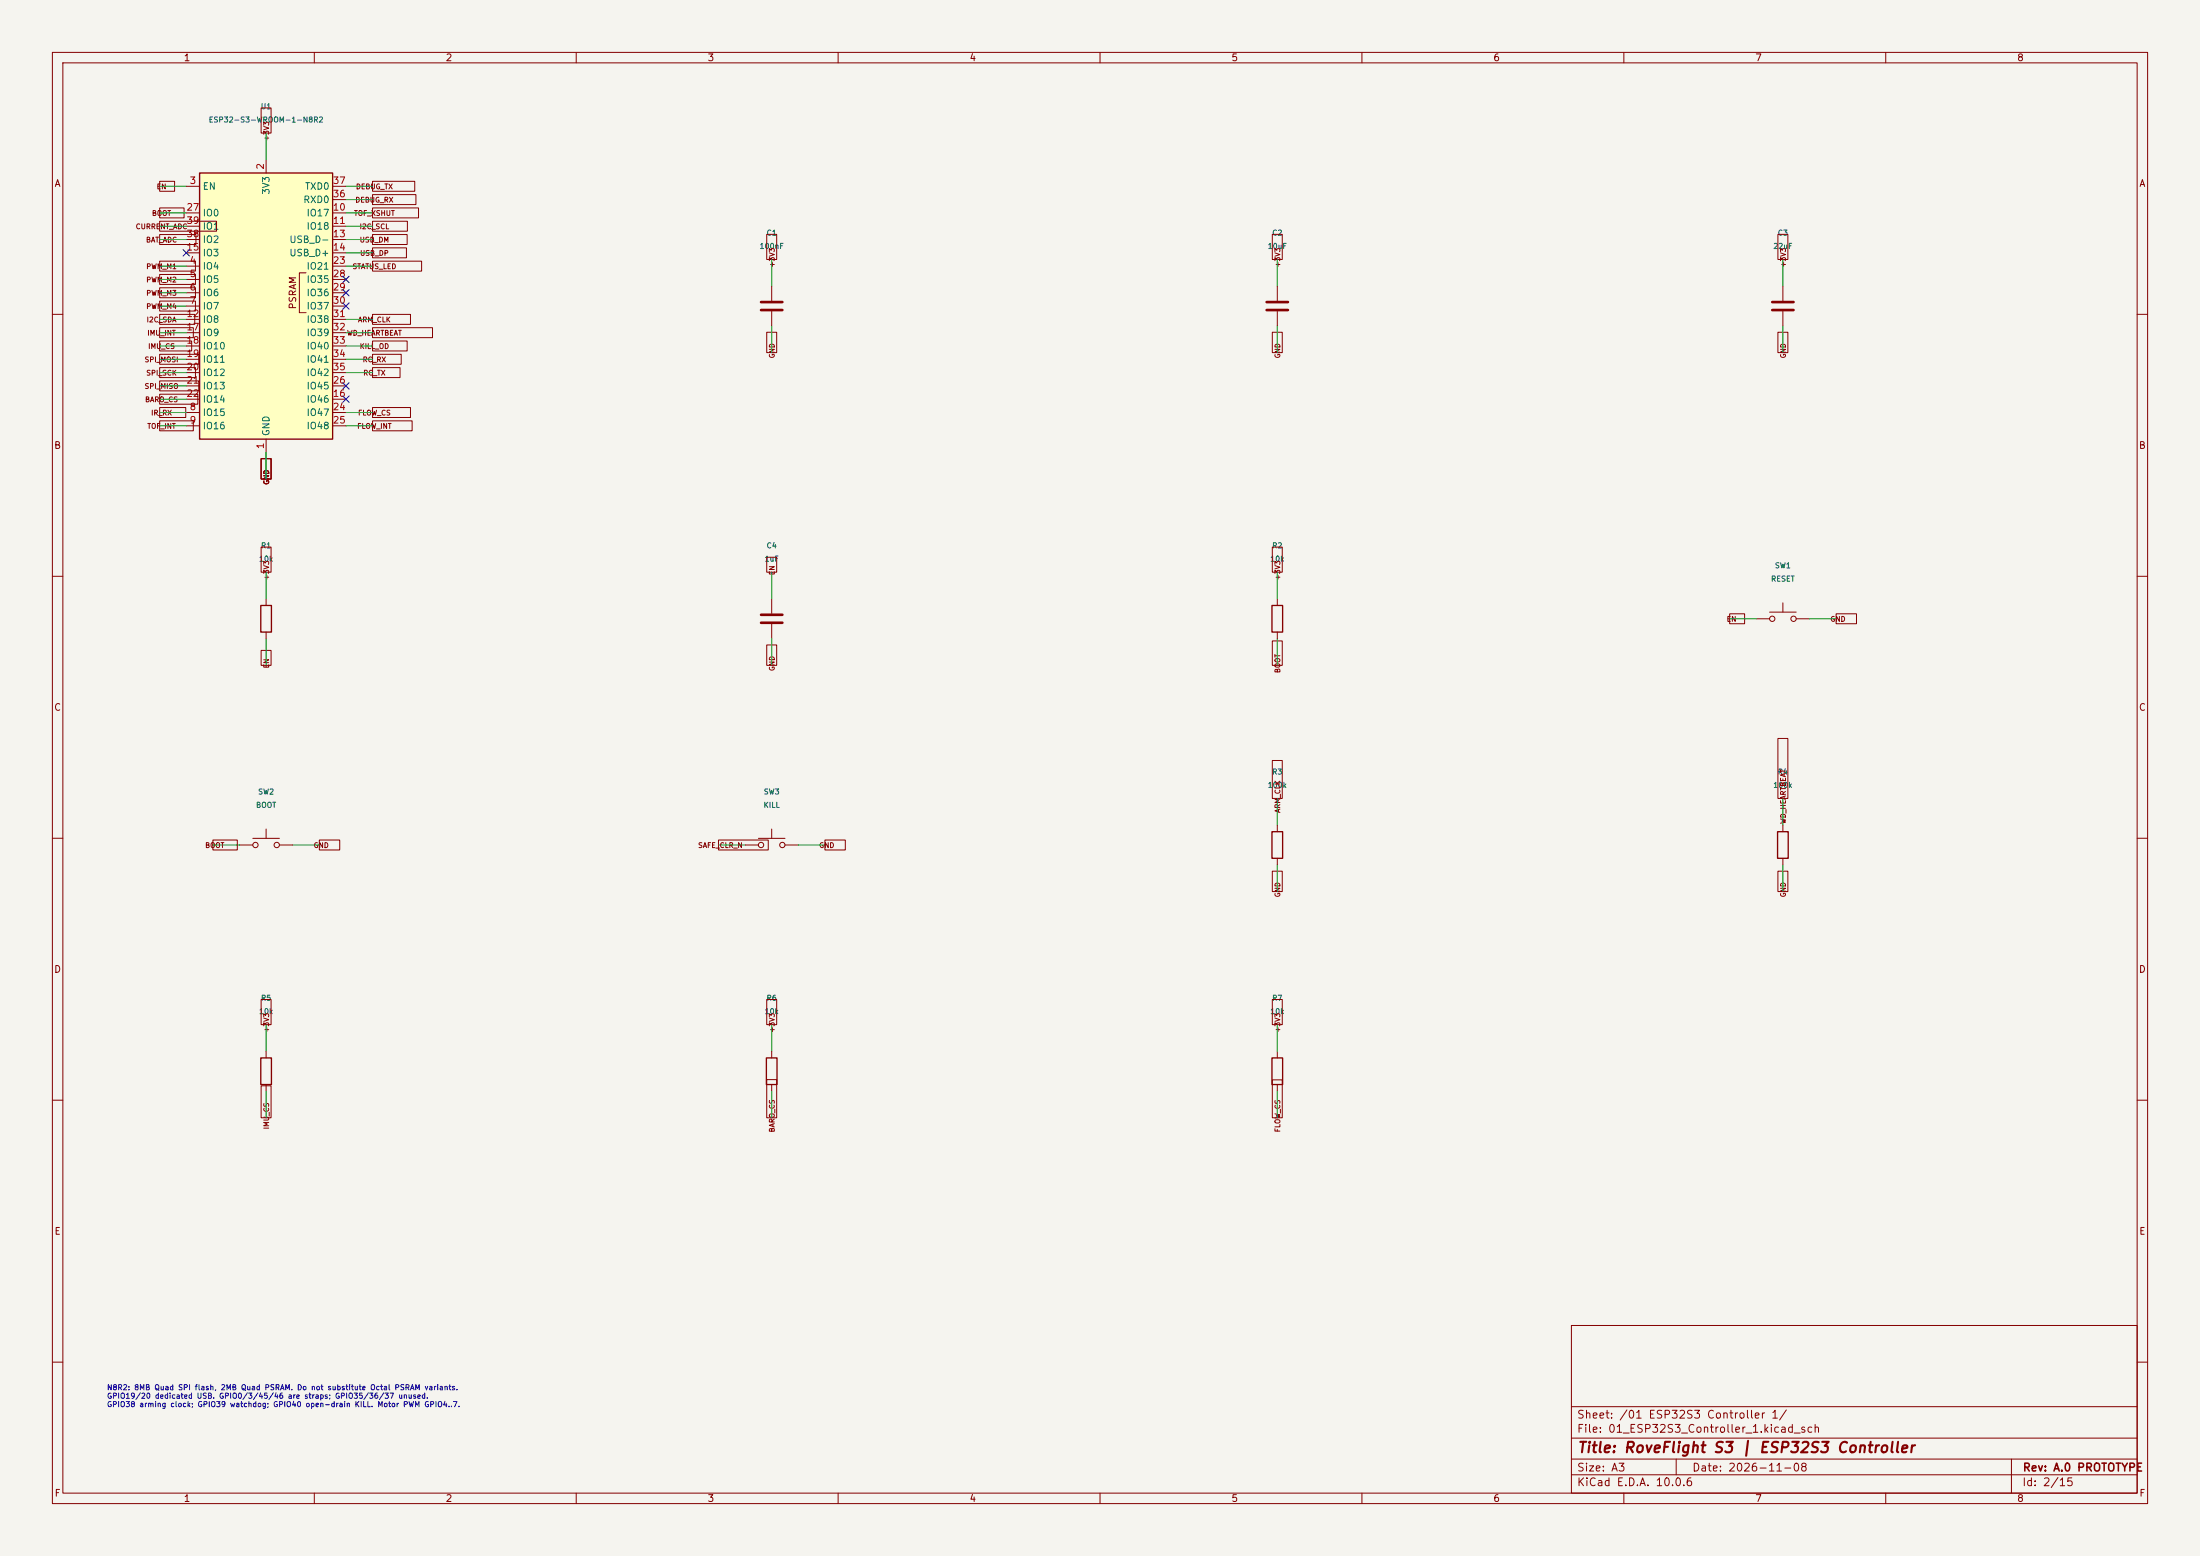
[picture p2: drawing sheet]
(kicad_sch (version 20250114) (generator "eeschema") (paper "A3") (title_block (title "RoveFlight S3 | ESP32S3 Controller") (rev "A.0 PROTOTYPE") (date "2026-11-08")) (lib_symbols (symbol "RF_Module:ESP32-S3-WROOM-1" (exclude_from_sim no) (in_bom yes) (on_board yes) (in_pos_files yes) (duplicate_pin_numbers_are_jumpers no) (property "Reference" "U" (at -12.7 26.67 0) (show_name no) (do_not_autoplace no) (effects (font (size 1.27 1.27)))) (property "Value" "ESP32-S3-WROOM-1" (at 12.7 26.67 0) (show_name no) (do_not_autoplace no) (effects (font (size 1.27 1.27)))) (property "Footprint" "RF_Module:ESP32-S3-WROOM-1" (at 0 2.54 0) (show_name no) (do_not_autoplace no) (hide yes) (effects (font (size 1.27 1.27)))) (property "Datasheet" "https://www.espressif.com/sites/default/files/documentation/esp32-s3-wroom-1_wroom-1u_datasheet_en.pdf" (at 0 0 0) (show_name no) (do_not_autoplace no) (hide yes) (effects (font (size 1.27 1.27)))) (property "Description" "RF Module, ESP32-S3 SoC, Wi-Fi 802.11b/g/n, Bluetooth, BLE, 32-bit, 3.3V, onboard antenna, SMD" (at 0 0 0) (show_name no) (do_not_autoplace no) (hide yes) (effects (font (size 1.27 1.27)))) (property "ki_keywords" "RF Radio BT ESP ESP32-S3 Espressif onboard PCB antenna" (at 0 0 0) (show_name no) (do_not_autoplace no) (hide yes) (effects (font (size 1.27 1.27)))) (property "ki_fp_filters" "ESP32?S3?WROOM?1*" (at 0 0 0) (show_name no) (do_not_autoplace no) (hide yes) (effects (font (size 1.27 1.27)))) (symbol "ESP32-S3-WROOM-1_0_0" (rectangle (start -12.7 25.4) (end 12.7 -25.4) (stroke (width 0.254) (type default)) (fill (type background))) (text "PSRAM" (at 5.08 2.54 900) (effects (font (size 1.27 1.27))))) (symbol "ESP32-S3-WROOM-1_0_1" (polyline (pts (xy 7.62 -1.27) (xy 6.35 -1.27) (xy 6.35 6.35) (xy 7.62 6.35)) (stroke (width 0) (type default)) (fill (type none)))) (symbol "ESP32-S3-WROOM-1_1_1" (pin power_in line (at 0 -27.94 90) (length 2.54) (name "GND" (effects (font (size 1.27 1.27)))) (number "1" (effects (font (size 1.27 1.27))))) (pin power_in line (at 0 27.94 270) (length 2.54) (name "3V3" (effects (font (size 1.27 1.27)))) (number "2" (effects (font (size 1.27 1.27))))) (pin input line (at -15.24 22.86 0) (length 2.54) (name "EN" (effects (font (size 1.27 1.27)))) (number "3" (effects (font (size 1.27 1.27))))) (pin bidirectional line (at -15.24 7.62 0) (length 2.54) (name "IO4" (effects (font (size 1.27 1.27)))) (number "4" (effects (font (size 1.27 1.27))))) (pin bidirectional line (at -15.24 5.08 0) (length 2.54) (name "IO5" (effects (font (size 1.27 1.27)))) (number "5" (effects (font (size 1.27 1.27))))) (pin bidirectional line (at -15.24 2.54 0) (length 2.54) (name "IO6" (effects (font (size 1.27 1.27)))) (number "6" (effects (font (size 1.27 1.27))))) (pin bidirectional line (at -15.24 0 0) (length 2.54) (name "IO7" (effects (font (size 1.27 1.27)))) (number "7" (effects (font (size 1.27 1.27))))) (pin bidirectional line (at -15.24 -20.32 0) (length 2.54) (name "IO15" (effects (font (size 1.27 1.27)))) (number "8" (effects (font (size 1.27 1.27))))) (pin bidirectional line (at -15.24 -22.86 0) (length 2.54) (name "IO16" (effects (font (size 1.27 1.27)))) (number "9" (effects (font (size 1.27 1.27))))) (pin bidirectional line (at 15.24 17.78 180) (length 2.54) (name "IO17" (effects (font (size 1.27 1.27)))) (number "10" (effects (font (size 1.27 1.27))))) (pin bidirectional line (at 15.24 15.24 180) (length 2.54) (name "IO18" (effects (font (size 1.27 1.27)))) (number "11" (effects (font (size 1.27 1.27))))) (pin bidirectional line (at -15.24 -2.54 0) (length 2.54) (name "IO8" (effects (font (size 1.27 1.27)))) (number "12" (effects (font (size 1.27 1.27))))) (pin bidirectional line (at 15.24 12.7 180) (length 2.54) (name "USB_D-" (effects (font (size 1.27 1.27)))) (number "13" (effects (font (size 1.27 1.27)))) (alternate "IO19" bidirectional line)) (pin bidirectional line (at 15.24 10.16 180) (length 2.54) (name "USB_D+" (effects (font (size 1.27 1.27)))) (number "14" (effects (font (size 1.27 1.27)))) (alternate "IO20" bidirectional line)) (pin bidirectional line (at -15.24 10.16 0) (length 2.54) (name "IO3" (effects (font (size 1.27 1.27)))) (number "15" (effects (font (size 1.27 1.27))))) (pin bidirectional line (at 15.24 -17.78 180) (length 2.54) (name "IO46" (effects (font (size 1.27 1.27)))) (number "16" (effects (font (size 1.27 1.27))))) (pin bidirectional line (at -15.24 -5.08 0) (length 2.54) (name "IO9" (effects (font (size 1.27 1.27)))) (number "17" (effects (font (size 1.27 1.27))))) (pin bidirectional line (at -15.24 -7.62 0) (length 2.54) (name "IO10" (effects (font (size 1.27 1.27)))) (number "18" (effects (font (size 1.27 1.27))))) (pin bidirectional line (at -15.24 -10.16 0) (length 2.54) (name "IO11" (effects (font (size 1.27 1.27)))) (number "19" (effects (font (size 1.27 1.27))))) (pin bidirectional line (at -15.24 -12.7 0) (length 2.54) (name "IO12" (effects (font (size 1.27 1.27)))) (number "20" (effects (font (size 1.27 1.27))))) (pin bidirectional line (at -15.24 -15.24 0) (length 2.54) (name "IO13" (effects (font (size 1.27 1.27)))) (number "21" (effects (font (size 1.27 1.27))))) (pin bidirectional line (at -15.24 -17.78 0) (length 2.54) (name "IO14" (effects (font (size 1.27 1.27)))) (number "22" (effects (font (size 1.27 1.27))))) (pin bidirectional line (at 15.24 7.62 180) (length 2.54) (name "IO21" (effects (font (size 1.27 1.27)))) (number "23" (effects (font (size 1.27 1.27))))) (pin bidirectional line (at 15.24 -20.32 180) (length 2.54) (name "IO47" (effects (font (size 1.27 1.27)))) (number "24" (effects (font (size 1.27 1.27))))) (pin bidirectional line (at 15.24 -22.86 180) (length 2.54) (name "IO48" (effects (font (size 1.27 1.27)))) (number "25" (effects (font (size 1.27 1.27))))) (pin bidirectional line (at 15.24 -15.24 180) (length 2.54) (name "IO45" (effects (font (size 1.27 1.27)))) (number "26" (effects (font (size 1.27 1.27))))) (pin bidirectional line (at -15.24 17.78 0) (length 2.54) (name "IO0" (effects (font (size 1.27 1.27)))) (number "27" (effects (font (size 1.27 1.27))))) (pin bidirectional line (at 15.24 5.08 180) (length 2.54) (name "IO35" (effects (font (size 1.27 1.27)))) (number "28" (effects (font (size 1.27 1.27))))) (pin bidirectional line (at 15.24 2.54 180) (length 2.54) (name "IO36" (effects (font (size 1.27 1.27)))) (number "29" (effects (font (size 1.27 1.27))))) (pin bidirectional line (at 15.24 0 180) (length 2.54) (name "IO37" (effects (font (size 1.27 1.27)))) (number "30" (effects (font (size 1.27 1.27))))) (pin bidirectional line (at 15.24 -2.54 180) (length 2.54) (name "IO38" (effects (font (size 1.27 1.27)))) (number "31" (effects (font (size 1.27 1.27))))) (pin bidirectional line (at 15.24 -5.08 180) (length 2.54) (name "IO39" (effects (font (size 1.27 1.27)))) (number "32" (effects (font (size 1.27 1.27))))) (pin bidirectional line (at 15.24 -7.62 180) (length 2.54) (name "IO40" (effects (font (size 1.27 1.27)))) (number "33" (effects (font (size 1.27 1.27))))) (pin bidirectional line (at 15.24 -10.16 180) (length 2.54) (name "IO41" (effects (font (size 1.27 1.27)))) (number "34" (effects (font (size 1.27 1.27))))) (pin bidirectional line (at 15.24 -12.7 180) (length 2.54) (name "IO42" (effects (font (size 1.27 1.27)))) (number "35" (effects (font (size 1.27 1.27))))) (pin bidirectional line (at 15.24 20.32 180) (length 2.54) (name "RXD0" (effects (font (size 1.27 1.27)))) (number "36" (effects (font (size 1.27 1.27))))) (pin bidirectional line (at 15.24 22.86 180) (length 2.54) (name "TXD0" (effects (font (size 1.27 1.27)))) (number "37" (effects (font (size 1.27 1.27))))) (pin bidirectional line (at -15.24 12.7 0) (length 2.54) (name "IO2" (effects (font (size 1.27 1.27)))) (number "38" (effects (font (size 1.27 1.27))))) (pin bidirectional line (at -15.24 15.24 0) (length 2.54) (name "IO1" (effects (font (size 1.27 1.27)))) (number "39" (effects (font (size 1.27 1.27))))) (pin passive line (at 0 -27.94 90) (length 2.54) (hide yes) (name "GND" (effects (font (size 1.27 1.27)))) (number "40" (effects (font (size 1.27 1.27))))) (pin passive line (at 0 -27.94 90) (length 2.54) (hide yes) (name "GND" (effects (font (size 1.27 1.27)))) (number "41" (effects (font (size 1.27 1.27)))))) (embedded_fonts no)) (symbol "Device:C" (pin_numbers (hide yes)) (pin_names (offset 0.254)) (exclude_from_sim no) (in_bom yes) (on_board yes) (in_pos_files yes) (duplicate_pin_numbers_are_jumpers no) (property "Reference" "C" (at 0.635 2.54 0) (show_name no) (do_not_autoplace no) (effects (font (size 1.27 1.27)) (justify left))) (property "Value" "C" (at 0.635 -2.54 0) (show_name no) (do_not_autoplace no) (effects (font (size 1.27 1.27)) (justify left))) (property "Footprint" "" (at 0.9652 -3.81 0) (show_name no) (do_not_autoplace no) (hide yes) (effects (font (size 1.27 1.27)))) (property "Datasheet" "" (at 0 0 0) (show_name no) (do_not_autoplace no) (hide yes) (effects (font (size 1.27 1.27)))) (property "Description" "Unpolarized capacitor" (at 0 0 0) (show_name no) (do_not_autoplace no) (hide yes) (effects (font (size 1.27 1.27)))) (property "ki_keywords" "cap capacitor" (at 0 0 0) (show_name no) (do_not_autoplace no) (hide yes) (effects (font (size 1.27 1.27)))) (property "ki_fp_filters" "C_*" (at 0 0 0) (show_name no) (do_not_autoplace no) (hide yes) (effects (font (size 1.27 1.27)))) (symbol "C_0_1" (polyline (pts (xy -2.032 0.762) (xy 2.032 0.762)) (stroke (width 0.508) (type default)) (fill (type none))) (polyline (pts (xy -2.032 -0.762) (xy 2.032 -0.762)) (stroke (width 0.508) (type default)) (fill (type none)))) (symbol "C_1_1" (pin passive line (at 0 3.81 270) (length 2.794) (name "" (effects (font (size 1.27 1.27)))) (number "1" (effects (font (size 1.27 1.27))))) (pin passive line (at 0 -3.81 90) (length 2.794) (name "" (effects (font (size 1.27 1.27)))) (number "2" (effects (font (size 1.27 1.27)))))) (embedded_fonts no)) (symbol "Device:R" (pin_numbers (hide yes)) (pin_names (offset 0)) (exclude_from_sim no) (in_bom yes) (on_board yes) (in_pos_files yes) (duplicate_pin_numbers_are_jumpers no) (property "Reference" "R" (at 2.032 0 90) (show_name no) (do_not_autoplace no) (effects (font (size 1.27 1.27)))) (property "Value" "R" (at 0 0 90) (show_name no) (do_not_autoplace no) (effects (font (size 1.27 1.27)))) (property "Footprint" "" (at -1.778 0 90) (show_name no) (do_not_autoplace no) (hide yes) (effects (font (size 1.27 1.27)))) (property "Datasheet" "" (at 0 0 0) (show_name no) (do_not_autoplace no) (hide yes) (effects (font (size 1.27 1.27)))) (property "Description" "Resistor" (at 0 0 0) (show_name no) (do_not_autoplace no) (hide yes) (effects (font (size 1.27 1.27)))) (property "ki_keywords" "R res resistor" (at 0 0 0) (show_name no) (do_not_autoplace no) (hide yes) (effects (font (size 1.27 1.27)))) (property "ki_fp_filters" "R_*" (at 0 0 0) (show_name no) (do_not_autoplace no) (hide yes) (effects (font (size 1.27 1.27)))) (symbol "R_0_1" (rectangle (start -1.016 -2.54) (end 1.016 2.54) (stroke (width 0.254) (type default)) (fill (type none)))) (symbol "R_1_1" (pin passive line (at 0 3.81 270) (length 1.27) (name "" (effects (font (size 1.27 1.27)))) (number "1" (effects (font (size 1.27 1.27))))) (pin passive line (at 0 -3.81 90) (length 1.27) (name "" (effects (font (size 1.27 1.27)))) (number "2" (effects (font (size 1.27 1.27)))))) (embedded_fonts no)) (symbol "Switch:SW_Push" (pin_numbers (hide yes)) (pin_names (offset 1.016) (hide yes)) (exclude_from_sim no) (in_bom yes) (on_board yes) (in_pos_files yes) (duplicate_pin_numbers_are_jumpers no) (property "Reference" "SW" (at 1.27 2.54 0) (show_name no) (do_not_autoplace no) (effects (font (size 1.27 1.27)) (justify left))) (property "Value" "SW_Push" (at 0 -1.524 0) (show_name no) (do_not_autoplace no) (effects (font (size 1.27 1.27)))) (property "Footprint" "" (at 0 5.08 0) (show_name no) (do_not_autoplace no) (hide yes) (effects (font (size 1.27 1.27)))) (property "Datasheet" "" (at 0 5.08 0) (show_name no) (do_not_autoplace no) (hide yes) (effects (font (size 1.27 1.27)))) (property "Description" "Push button switch, generic, two pins" (at 0 0 0) (show_name no) (do_not_autoplace no) (hide yes) (effects (font (size 1.27 1.27)))) (property "ki_keywords" "switch normally-open pushbutton push-button" (at 0 0 0) (show_name no) (do_not_autoplace no) (hide yes) (effects (font (size 1.27 1.27)))) (symbol "SW_Push_0_1" (circle (center -2.032 0) (radius 0.508) (stroke (width 0) (type default)) (fill (type none))) (polyline (pts (xy 0 1.27) (xy 0 3.048)) (stroke (width 0) (type default)) (fill (type none))) (circle (center 2.032 0) (radius 0.508) (stroke (width 0) (type default)) (fill (type none))) (polyline (pts (xy 2.54 1.27) (xy -2.54 1.27)) (stroke (width 0) (type default)) (fill (type none))) (pin passive line (at -5.08 0 0) (length 2.54) (name "1" (effects (font (size 1.27 1.27)))) (number "1" (effects (font (size 1.27 1.27))))) (pin passive line (at 5.08 0 180) (length 2.54) (name "2" (effects (font (size 1.27 1.27)))) (number "2" (effects (font (size 1.27 1.27)))))) (embedded_fonts no))) (wire (pts (xy 50.8 86.36) (xy 50.8 91.44)) (stroke (width 0) (type default))) (global_label "GND" (shape passive) (at 50.8 91.44 90.0) (fields_autoplaced yes) (effects (font (size 0.95 0.95)))) (wire (pts (xy 50.8 30.48) (xy 50.8 25.4)) (stroke (width 0) (type default))) (global_label "+3V3" (shape passive) (at 50.8 25.4 270.0) (fields_autoplaced yes) (effects (font (size 0.95 0.95)))) (wire (pts (xy 35.56 35.56) (xy 30.48 35.56)) (stroke (width 0) (type default))) (global_label "EN" (shape passive) (at 30.48 35.56 0.0) (fields_autoplaced yes) (effects (font (size 0.95 0.95)))) (wire (pts (xy 35.56 50.8) (xy 30.48 50.8)) (stroke (width 0) (type default))) (global_label "PWM_M1" (shape passive) (at 30.48 50.8 0.0) (fields_autoplaced yes) (effects (font (size 0.95 0.95)))) (wire (pts (xy 35.56 53.34) (xy 30.48 53.34)) (stroke (width 0) (type default))) (global_label "PWM_M2" (shape passive) (at 30.48 53.34 0.0) (fields_autoplaced yes) (effects (font (size 0.95 0.95)))) (wire (pts (xy 35.56 55.88) (xy 30.48 55.88)) (stroke (width 0) (type default))) (global_label "PWM_M3" (shape passive) (at 30.48 55.88 0.0) (fields_autoplaced yes) (effects (font (size 0.95 0.95)))) (wire (pts (xy 35.56 58.42) (xy 30.48 58.42)) (stroke (width 0) (type default))) (global_label "PWM_M4" (shape passive) (at 30.48 58.42 0.0) (fields_autoplaced yes) (effects (font (size 0.95 0.95)))) (wire (pts (xy 35.56 78.74) (xy 30.48 78.74)) (stroke (width 0) (type default))) (global_label "IR_RX" (shape passive) (at 30.48 78.74 0.0) (fields_autoplaced yes) (effects (font (size 0.95 0.95)))) (wire (pts (xy 35.56 81.28) (xy 30.48 81.28)) (stroke (width 0) (type default))) (global_label "TOF_INT" (shape passive) (at 30.48 81.28 0.0) (fields_autoplaced yes) (effects (font (size 0.95 0.95)))) (wire (pts (xy 66.04 40.64) (xy 71.12 40.64)) (stroke (width 0) (type default))) (global_label "TOF_XSHUT" (shape passive) (at 71.12 40.64 180.0) (fields_autoplaced yes) (effects (font (size 0.95 0.95)))) (wire (pts (xy 66.04 43.18) (xy 71.12 43.18)) (stroke (width 0) (type default))) (global_label "I2C_SCL" (shape passive) (at 71.12 43.18 180.0) (fields_autoplaced yes) (effects (font (size 0.95 0.95)))) (wire (pts (xy 35.56 60.96) (xy 30.48 60.96)) (stroke (width 0) (type default))) (global_label "I2C_SDA" (shape passive) (at 30.48 60.96 0.0) (fields_autoplaced yes) (effects (font (size 0.95 0.95)))) (wire (pts (xy 66.04 45.72) (xy 71.12 45.72)) (stroke (width 0) (type default))) (global_label "USB_DM" (shape passive) (at 71.12 45.72 180.0) (fields_autoplaced yes) (effects (font (size 0.95 0.95)))) (wire (pts (xy 66.04 48.26) (xy 71.12 48.26)) (stroke (width 0) (type default))) (global_label "USB_DP" (shape passive) (at 71.12 48.26 180.0) (fields_autoplaced yes) (effects (font (size 0.95 0.95)))) (no_connect (at 35.56 48.26)) (no_connect (at 66.04 76.2)) (wire (pts (xy 35.56 63.5) (xy 30.48 63.5)) (stroke (width 0) (type default))) (global_label "IMU_INT" (shape passive) (at 30.48 63.5 0.0) (fields_autoplaced yes) (effects (font (size 0.95 0.95)))) (wire (pts (xy 35.56 66.04) (xy 30.48 66.04)) (stroke (width 0) (type default))) (global_label "IMU_CS" (shape passive) (at 30.48 66.04 0.0) (fields_autoplaced yes) (effects (font (size 0.95 0.95)))) (wire (pts (xy 35.56 68.58) (xy 30.48 68.58)) (stroke (width 0) (type default))) (global_label "SPI_MOSI" (shape passive) (at 30.48 68.58 0.0) (fields_autoplaced yes) (effects (font (size 0.95 0.95)))) (wire (pts (xy 35.56 71.12) (xy 30.48 71.12)) (stroke (width 0) (type default))) (global_label "SPI_SCK" (shape passive) (at 30.48 71.12 0.0) (fields_autoplaced yes) (effects (font (size 0.95 0.95)))) (wire (pts (xy 35.56 73.66) (xy 30.48 73.66)) (stroke (width 0) (type default))) (global_label "SPI_MISO" (shape passive) (at 30.48 73.66 0.0) (fields_autoplaced yes) (effects (font (size 0.95 0.95)))) (wire (pts (xy 35.56 76.2) (xy 30.48 76.2)) (stroke (width 0) (type default))) (global_label "BARO_CS" (shape passive) (at 30.48 76.2 0.0) (fields_autoplaced yes) (effects (font (size 0.95 0.95)))) (wire (pts (xy 66.04 50.8) (xy 71.12 50.8)) (stroke (width 0) (type default))) (global_label "STATUS_LED" (shape passive) (at 71.12 50.8 180.0) (fields_autoplaced yes) (effects (font (size 0.95 0.95)))) (wire (pts (xy 66.04 78.74) (xy 71.12 78.74)) (stroke (width 0) (type default))) (global_label "FLOW_CS" (shape passive) (at 71.12 78.74 180.0) (fields_autoplaced yes) (effects (font (size 0.95 0.95)))) (wire (pts (xy 66.04 81.28) (xy 71.12 81.28)) (stroke (width 0) (type default))) (global_label "FLOW_INT" (shape passive) (at 71.12 81.28 180.0) (fields_autoplaced yes) (effects (font (size 0.95 0.95)))) (no_connect (at 66.04 73.66)) (wire (pts (xy 35.56 40.64) (xy 30.48 40.64)) (stroke (width 0) (type default))) (global_label "BOOT" (shape passive) (at 30.48 40.64 0.0) (fields_autoplaced yes) (effects (font (size 0.95 0.95)))) (no_connect (at 66.04 53.34)) (no_connect (at 66.04 55.88)) (no_connect (at 66.04 58.42)) (wire (pts (xy 66.04 60.96) (xy 71.12 60.96)) (stroke (width 0) (type default))) (global_label "ARM_CLK" (shape passive) (at 71.12 60.96 180.0) (fields_autoplaced yes) (effects (font (size 0.95 0.95)))) (wire (pts (xy 66.04 63.5) (xy 71.12 63.5)) (stroke (width 0) (type default))) (global_label "WD_HEARTBEAT" (shape passive) (at 71.12 63.5 180.0) (fields_autoplaced yes) (effects (font (size 0.95 0.95)))) (wire (pts (xy 66.04 66.04) (xy 71.12 66.04)) (stroke (width 0) (type default))) (global_label "KILL_OD" (shape passive) (at 71.12 66.04 180.0) (fields_autoplaced yes) (effects (font (size 0.95 0.95)))) (wire (pts (xy 66.04 68.58) (xy 71.12 68.58)) (stroke (width 0) (type default))) (global_label "RC_RX" (shape passive) (at 71.12 68.58 180.0) (fields_autoplaced yes) (effects (font (size 0.95 0.95)))) (wire (pts (xy 66.04 71.12) (xy 71.12 71.12)) (stroke (width 0) (type default))) (global_label "RC_TX" (shape passive) (at 71.12 71.12 180.0) (fields_autoplaced yes) (effects (font (size 0.95 0.95)))) (wire (pts (xy 66.04 38.1) (xy 71.12 38.1)) (stroke (width 0) (type default))) (global_label "DEBUG_RX" (shape passive) (at 71.12 38.1 180.0) (fields_autoplaced yes) (effects (font (size 0.95 0.95)))) (wire (pts (xy 66.04 35.56) (xy 71.12 35.56)) (stroke (width 0) (type default))) (global_label "DEBUG_TX" (shape passive) (at 71.12 35.56 180.0) (fields_autoplaced yes) (effects (font (size 0.95 0.95)))) (wire (pts (xy 35.56 45.72) (xy 30.48 45.72)) (stroke (width 0) (type default))) (global_label "BAT_ADC" (shape passive) (at 30.48 45.72 0.0) (fields_autoplaced yes) (effects (font (size 0.95 0.95)))) (wire (pts (xy 35.56 43.18) (xy 30.48 43.18)) (stroke (width 0) (type default))) (global_label "CURRENT_ADC" (shape passive) (at 30.48 43.18 0.0) (fields_autoplaced yes) (effects (font (size 0.95 0.95)))) (wire (pts (xy 50.8 86.36) (xy 50.8 91.44)) (stroke (width 0) (type default))) (global_label "GND" (shape passive) (at 50.8 91.44 90.0) (fields_autoplaced yes) (effects (font (size 0.95 0.95)))) (wire (pts (xy 50.8 86.36) (xy 50.8 91.44)) (stroke (width 0) (type default))) (global_label "GND" (shape passive) (at 50.8 91.44 90.0) (fields_autoplaced yes) (effects (font (size 0.95 0.95)))) (symbol (lib_id "RF_Module:ESP32-S3-WROOM-1") (at 50.8 58.42 0) (unit 1) (in_bom yes) (on_board yes) (dnp no) (property "Reference" "U1" (at 50.8 20.32 0) (effects (font (size 1 1)))) (property "Value" "ESP32-S3-WROOM-1-N8R2" (at 50.8 22.86 0) (effects (font (size 1 1)))) (property "Footprint" "RoveFlight:ESP32-S3-WROOM-1_Overhang" (at 50.8 58.42 0) (effects (font (size 1 1))) (hide yes)) (property "MPN" "ESP32-S3-WROOM-1-N8R2" (at 50.8 58.42 0) (effects (font (size 1 1))) (hide yes)) (property "Manufacturer" "Espressif" (at 50.8 58.42 0) (effects (font (size 1 1))) (hide yes)) (property "Datasheet" "https://www.espressif.com/sites/default/files/documentation/esp32-s3-wroom-1_wroom-1u_datasheet_en.pdf" (at 50.8 58.42 0) (effects (font (size 1 1))) (hide yes)) (pin "1") (pin "2") (pin "3") (pin "4") (pin "5") (pin "6") (pin "7") (pin "8") (pin "9") (pin "10") (pin "11") (pin "12") (pin "13") (pin "14") (pin "15") (pin "16") (pin "17") (pin "18") (pin "19") (pin "20") (pin "21") (pin "22") (pin "23") (pin "24") (pin "25") (pin "26") (pin "27") (pin "28") (pin "29") (pin "30") (pin "31") (pin "32") (pin "33") (pin "34") (pin "35") (pin "36") (pin "37") (pin "38") (pin "39") (pin "40") (pin "41")) (wire (pts (xy 147.32 54.61) (xy 147.32 49.53)) (stroke (width 0) (type default))) (global_label "+3V3" (shape passive) (at 147.32 49.53 270.0) (fields_autoplaced yes) (effects (font (size 0.95 0.95)))) (wire (pts (xy 147.32 62.23) (xy 147.32 67.31)) (stroke (width 0) (type default))) (global_label "GND" (shape passive) (at 147.32 67.31 90.0) (fields_autoplaced yes) (effects (font (size 0.95 0.95)))) (symbol (lib_id "Device:C") (at 147.32 58.42 0) (unit 1) (in_bom yes) (on_board yes) (dnp no) (property "Reference" "C1" (at 147.32 44.45 0) (effects (font (size 1 1)))) (property "Value" "100nF" (at 147.32 46.99 0) (effects (font (size 1 1)))) (property "Footprint" "RoveFlight:C_0402_1005Metric_RF_C1" (at 147.32 58.42 0) (effects (font (size 1 1))) (hide yes)) (property "MPN" "GRM155R71C104KA88D" (at 147.32 58.42 0) (effects (font (size 1 1))) (hide yes)) (property "Manufacturer" "Murata" (at 147.32 58.42 0) (effects (font (size 1 1))) (hide yes)) (property "Datasheet" "" (at 147.32 58.42 0) (effects (font (size 1 1))) (hide yes)) (pin "1") (pin "2")) (wire (pts (xy 243.84 54.61) (xy 243.84 49.53)) (stroke (width 0) (type default))) (global_label "+3V3" (shape passive) (at 243.84 49.53 270.0) (fields_autoplaced yes) (effects (font (size 0.95 0.95)))) (wire (pts (xy 243.84 62.23) (xy 243.84 67.31)) (stroke (width 0) (type default))) (global_label "GND" (shape passive) (at 243.84 67.31 90.0) (fields_autoplaced yes) (effects (font (size 0.95 0.95)))) (symbol (lib_id "Device:C") (at 243.83999999999997 58.42 0) (unit 1) (in_bom yes) (on_board yes) (dnp no) (property "Reference" "C2" (at 243.83999999999997 44.45 0) (effects (font (size 1 1)))) (property "Value" "10uF" (at 243.83999999999997 46.99 0) (effects (font (size 1 1)))) (property "Footprint" "Capacitor_SMD:C_0603_1608Metric" (at 243.83999999999997 58.42 0) (effects (font (size 1 1))) (hide yes)) (property "MPN" "GRM188R60J106ME47D" (at 243.83999999999997 58.42 0) (effects (font (size 1 1))) (hide yes)) (property "Manufacturer" "Murata" (at 243.83999999999997 58.42 0) (effects (font (size 1 1))) (hide yes)) (property "Datasheet" "" (at 243.83999999999997 58.42 0) (effects (font (size 1 1))) (hide yes)) (pin "1") (pin "2")) (wire (pts (xy 340.36 54.61) (xy 340.36 49.53)) (stroke (width 0) (type default))) (global_label "+3V3" (shape passive) (at 340.36 49.53 270.0) (fields_autoplaced yes) (effects (font (size 0.95 0.95)))) (wire (pts (xy 340.36 62.23) (xy 340.36 67.31)) (stroke (width 0) (type default))) (global_label "GND" (shape passive) (at 340.36 67.31 90.0) (fields_autoplaced yes) (effects (font (size 0.95 0.95)))) (symbol (lib_id "Device:C") (at 340.36 58.42 0) (unit 1) (in_bom yes) (on_board yes) (dnp no) (property "Reference" "C3" (at 340.36 44.45 0) (effects (font (size 1 1)))) (property "Value" "22uF" (at 340.36 46.99 0) (effects (font (size 1 1)))) (property "Footprint" "Capacitor_SMD:C_0805_2012Metric" (at 340.36 58.42 0) (effects (font (size 1 1))) (hide yes)) (property "MPN" "GRM21BR60J226ME39L" (at 340.36 58.42 0) (effects (font (size 1 1))) (hide yes)) (property "Manufacturer" "Murata" (at 340.36 58.42 0) (effects (font (size 1 1))) (hide yes)) (property "Datasheet" "" (at 340.36 58.42 0) (effects (font (size 1 1))) (hide yes)) (pin "1") (pin "2")) (wire (pts (xy 50.8 114.3) (xy 50.8 109.22)) (stroke (width 0) (type default))) (global_label "+3V3" (shape passive) (at 50.8 109.22 270.0) (fields_autoplaced yes) (effects (font (size 0.95 0.95)))) (wire (pts (xy 50.8 121.92) (xy 50.8 127.0)) (stroke (width 0) (type default))) (global_label "EN" (shape passive) (at 50.8 127.0 90.0) (fields_autoplaced yes) (effects (font (size 0.95 0.95)))) (symbol (lib_id "Device:R") (at 50.8 118.11000000000001 0) (unit 1) (in_bom yes) (on_board yes) (dnp no) (property "Reference" "R1" (at 50.8 104.14000000000001 0) (effects (font (size 1 1)))) (property "Value" "10k" (at 50.8 106.68000000000002 0) (effects (font (size 1 1)))) (property "Footprint" "RoveFlight:R_0402_1005Metric_RF_R1" (at 50.8 118.11000000000001 0) (effects (font (size 1 1))) (hide yes)) (property "MPN" "RC0402FR-071002L" (at 50.8 118.11000000000001 0) (effects (font (size 1 1))) (hide yes)) (property "Manufacturer" "Yageo" (at 50.8 118.11000000000001 0) (effects (font (size 1 1))) (hide yes)) (property "Datasheet" "" (at 50.8 118.11000000000001 0) (effects (font (size 1 1))) (hide yes)) (pin "1") (pin "2")) (wire (pts (xy 147.32 114.3) (xy 147.32 109.22)) (stroke (width 0) (type default))) (global_label "EN" (shape passive) (at 147.32 109.22 270.0) (fields_autoplaced yes) (effects (font (size 0.95 0.95)))) (wire (pts (xy 147.32 121.92) (xy 147.32 127.0)) (stroke (width 0) (type default))) (global_label "GND" (shape passive) (at 147.32 127.0 90.0) (fields_autoplaced yes) (effects (font (size 0.95 0.95)))) (symbol (lib_id "Device:C") (at 147.32 118.11000000000001 0) (unit 1) (in_bom yes) (on_board yes) (dnp no) (property "Reference" "C4" (at 147.32 104.14000000000001 0) (effects (font (size 1 1)))) (property "Value" "1uF" (at 147.32 106.68000000000002 0) (effects (font (size 1 1)))) (property "Footprint" "RoveFlight:C_0402_1005Metric_RF_C4" (at 147.32 118.11000000000001 0) (effects (font (size 1 1))) (hide yes)) (property "MPN" "GRM155R61A105KE15D" (at 147.32 118.11000000000001 0) (effects (font (size 1 1))) (hide yes)) (property "Manufacturer" "Murata" (at 147.32 118.11000000000001 0) (effects (font (size 1 1))) (hide yes)) (property "Datasheet" "" (at 147.32 118.11000000000001 0) (effects (font (size 1 1))) (hide yes)) (pin "1") (pin "2")) (wire (pts (xy 243.84 114.3) (xy 243.84 109.22)) (stroke (width 0) (type default))) (global_label "+3V3" (shape passive) (at 243.84 109.22 270.0) (fields_autoplaced yes) (effects (font (size 0.95 0.95)))) (wire (pts (xy 243.84 121.92) (xy 243.84 127.0)) (stroke (width 0) (type default))) (global_label "BOOT" (shape passive) (at 243.84 127.0 90.0) (fields_autoplaced yes) (effects (font (size 0.95 0.95)))) (symbol (lib_id "Device:R") (at 243.83999999999997 118.11000000000001 0) (unit 1) (in_bom yes) (on_board yes) (dnp no) (property "Reference" "R2" (at 243.83999999999997 104.14000000000001 0) (effects (font (size 1 1)))) (property "Value" "10k" (at 243.83999999999997 106.68000000000002 0) (effects (font (size 1 1)))) (property "Footprint" "RoveFlight:R_0402_1005Metric_RF_R2" (at 243.83999999999997 118.11000000000001 0) (effects (font (size 1 1))) (hide yes)) (property "MPN" "RC0402FR-071002L" (at 243.83999999999997 118.11000000000001 0) (effects (font (size 1 1))) (hide yes)) (property "Manufacturer" "Yageo" (at 243.83999999999997 118.11000000000001 0) (effects (font (size 1 1))) (hide yes)) (property "Datasheet" "" (at 243.83999999999997 118.11000000000001 0) (effects (font (size 1 1))) (hide yes)) (pin "1") (pin "2")) (wire (pts (xy 335.28 118.11) (xy 330.2 118.11)) (stroke (width 0) (type default))) (global_label "EN" (shape passive) (at 330.2 118.11 0.0) (fields_autoplaced yes) (effects (font (size 0.95 0.95)))) (wire (pts (xy 345.44 118.11) (xy 350.52 118.11)) (stroke (width 0) (type default))) (global_label "GND" (shape passive) (at 350.52 118.11 180.0) (fields_autoplaced yes) (effects (font (size 0.95 0.95)))) (symbol (lib_id "Switch:SW_Push") (at 340.36 118.11000000000001 0) (unit 1) (in_bom yes) (on_board yes) (dnp no) (property "Reference" "SW1" (at 340.36 107.95000000000002 0) (effects (font (size 1 1)))) (property "Value" "RESET" (at 340.36 110.49000000000002 0) (effects (font (size 1 1)))) (property "Footprint" "Button_Switch_SMD:SW_Push_1P1T-SH_NO_CK_KMR2xxG" (at 340.36 118.11000000000001 0) (effects (font (size 1 1))) (hide yes)) (property "MPN" "KMR221GLFS" (at 340.36 118.11000000000001 0) (effects (font (size 1 1))) (hide yes)) (property "Manufacturer" "C&K" (at 340.36 118.11000000000001 0) (effects (font (size 1 1))) (hide yes)) (property "Datasheet" "" (at 340.36 118.11000000000001 0) (effects (font (size 1 1))) (hide yes)) (pin "1") (pin "2")) (wire (pts (xy 45.72 161.29) (xy 40.64 161.29)) (stroke (width 0) (type default))) (global_label "BOOT" (shape passive) (at 40.64 161.29 0.0) (fields_autoplaced yes) (effects (font (size 0.95 0.95)))) (wire (pts (xy 55.88 161.29) (xy 60.96 161.29)) (stroke (width 0) (type default))) (global_label "GND" (shape passive) (at 60.96 161.29 180.0) (fields_autoplaced yes) (effects (font (size 0.95 0.95)))) (symbol (lib_id "Switch:SW_Push") (at 50.8 161.29 0) (unit 1) (in_bom yes) (on_board yes) (dnp no) (property "Reference" "SW2" (at 50.8 151.13 0) (effects (font (size 1 1)))) (property "Value" "BOOT" (at 50.8 153.67 0) (effects (font (size 1 1)))) (property "Footprint" "Button_Switch_SMD:SW_Push_1P1T-SH_NO_CK_KMR2xxG" (at 50.8 161.29 0) (effects (font (size 1 1))) (hide yes)) (property "MPN" "KMR221GLFS" (at 50.8 161.29 0) (effects (font (size 1 1))) (hide yes)) (property "Manufacturer" "C&K" (at 50.8 161.29 0) (effects (font (size 1 1))) (hide yes)) (property "Datasheet" "" (at 50.8 161.29 0) (effects (font (size 1 1))) (hide yes)) (pin "1") (pin "2")) (wire (pts (xy 142.24 161.29) (xy 137.16 161.29)) (stroke (width 0) (type default))) (global_label "SAFE_CLR_N" (shape passive) (at 137.16 161.29 0.0) (fields_autoplaced yes) (effects (font (size 0.95 0.95)))) (wire (pts (xy 152.4 161.29) (xy 157.48 161.29)) (stroke (width 0) (type default))) (global_label "GND" (shape passive) (at 157.48 161.29 180.0) (fields_autoplaced yes) (effects (font (size 0.95 0.95)))) (symbol (lib_id "Switch:SW_Push") (at 147.32 161.29 0) (unit 1) (in_bom yes) (on_board yes) (dnp no) (property "Reference" "SW3" (at 147.32 151.13 0) (effects (font (size 1 1)))) (property "Value" "KILL" (at 147.32 153.67 0) (effects (font (size 1 1)))) (property "Footprint" "Button_Switch_SMD:SW_Push_1P1T-SH_NO_CK_KMR2xxG" (at 147.32 161.29 0) (effects (font (size 1 1))) (hide yes)) (property "MPN" "KMR221GLFS" (at 147.32 161.29 0) (effects (font (size 1 1))) (hide yes)) (property "Manufacturer" "C&K" (at 147.32 161.29 0) (effects (font (size 1 1))) (hide yes)) (property "Datasheet" "" (at 147.32 161.29 0) (effects (font (size 1 1))) (hide yes)) (pin "1") (pin "2")) (wire (pts (xy 243.84 157.48) (xy 243.84 152.4)) (stroke (width 0) (type default))) (global_label "ARM_CLK" (shape passive) (at 243.84 152.4 270.0) (fields_autoplaced yes) (effects (font (size 0.95 0.95)))) (wire (pts (xy 243.84 165.1) (xy 243.84 170.18)) (stroke (width 0) (type default))) (global_label "GND" (shape passive) (at 243.84 170.18 90.0) (fields_autoplaced yes) (effects (font (size 0.95 0.95)))) (symbol (lib_id "Device:R") (at 243.83999999999997 161.29 0) (unit 1) (in_bom yes) (on_board yes) (dnp no) (property "Reference" "R3" (at 243.83999999999997 147.32 0) (effects (font (size 1 1)))) (property "Value" "100k" (at 243.83999999999997 149.85999999999999 0) (effects (font (size 1 1)))) (property "Footprint" "RoveFlight:R_0402_1005Metric_RF_R3" (at 243.83999999999997 161.29 0) (effects (font (size 1 1))) (hide yes)) (property "MPN" "RC0402FR-071003L" (at 243.83999999999997 161.29 0) (effects (font (size 1 1))) (hide yes)) (property "Manufacturer" "Yageo" (at 243.83999999999997 161.29 0) (effects (font (size 1 1))) (hide yes)) (property "Datasheet" "" (at 243.83999999999997 161.29 0) (effects (font (size 1 1))) (hide yes)) (pin "1") (pin "2")) (wire (pts (xy 340.36 157.48) (xy 340.36 152.4)) (stroke (width 0) (type default))) (global_label "WD_HEARTBEAT" (shape passive) (at 340.36 152.4 270.0) (fields_autoplaced yes) (effects (font (size 0.95 0.95)))) (wire (pts (xy 340.36 165.1) (xy 340.36 170.18)) (stroke (width 0) (type default))) (global_label "GND" (shape passive) (at 340.36 170.18 90.0) (fields_autoplaced yes) (effects (font (size 0.95 0.95)))) (symbol (lib_id "Device:R") (at 340.36 161.29 0) (unit 1) (in_bom yes) (on_board yes) (dnp no) (property "Reference" "R4" (at 340.36 147.32 0) (effects (font (size 1 1)))) (property "Value" "100k" (at 340.36 149.85999999999999 0) (effects (font (size 1 1)))) (property "Footprint" "RoveFlight:R_0402_1005Metric_RF_R4" (at 340.36 161.29 0) (effects (font (size 1 1))) (hide yes)) (property "MPN" "RC0402FR-071003L" (at 340.36 161.29 0) (effects (font (size 1 1))) (hide yes)) (property "Manufacturer" "Yageo" (at 340.36 161.29 0) (effects (font (size 1 1))) (hide yes)) (property "Datasheet" "" (at 340.36 161.29 0) (effects (font (size 1 1))) (hide yes)) (pin "1") (pin "2")) (wire (pts (xy 50.8 200.66) (xy 50.8 195.58)) (stroke (width 0) (type default))) (global_label "+3V3" (shape passive) (at 50.8 195.58 270.0) (fields_autoplaced yes) (effects (font (size 0.95 0.95)))) (wire (pts (xy 50.8 208.28) (xy 50.8 213.36)) (stroke (width 0) (type default))) (global_label "IMU_CS" (shape passive) (at 50.8 213.36 90.0) (fields_autoplaced yes) (effects (font (size 0.95 0.95)))) (symbol (lib_id "Device:R") (at 50.8 204.47 0) (unit 1) (in_bom yes) (on_board yes) (dnp no) (property "Reference" "R5" (at 50.8 190.5 0) (effects (font (size 1 1)))) (property "Value" "10k" (at 50.8 193.04 0) (effects (font (size 1 1)))) (property "Footprint" "RoveFlight:R_0402_1005Metric_RF_R5" (at 50.8 204.47 0) (effects (font (size 1 1))) (hide yes)) (property "MPN" "RC0402FR-071002L" (at 50.8 204.47 0) (effects (font (size 1 1))) (hide yes)) (property "Manufacturer" "Yageo" (at 50.8 204.47 0) (effects (font (size 1 1))) (hide yes)) (property "Datasheet" "" (at 50.8 204.47 0) (effects (font (size 1 1))) (hide yes)) (pin "1") (pin "2")) (wire (pts (xy 147.32 200.66) (xy 147.32 195.58)) (stroke (width 0) (type default))) (global_label "+3V3" (shape passive) (at 147.32 195.58 270.0) (fields_autoplaced yes) (effects (font (size 0.95 0.95)))) (wire (pts (xy 147.32 208.28) (xy 147.32 213.36)) (stroke (width 0) (type default))) (global_label "BARO_CS" (shape passive) (at 147.32 213.36 90.0) (fields_autoplaced yes) (effects (font (size 0.95 0.95)))) (symbol (lib_id "Device:R") (at 147.32 204.47 0) (unit 1) (in_bom yes) (on_board yes) (dnp no) (property "Reference" "R6" (at 147.32 190.5 0) (effects (font (size 1 1)))) (property "Value" "10k" (at 147.32 193.04 0) (effects (font (size 1 1)))) (property "Footprint" "RoveFlight:R_0402_1005Metric_RF_R6" (at 147.32 204.47 0) (effects (font (size 1 1))) (hide yes)) (property "MPN" "RC0402FR-071002L" (at 147.32 204.47 0) (effects (font (size 1 1))) (hide yes)) (property "Manufacturer" "Yageo" (at 147.32 204.47 0) (effects (font (size 1 1))) (hide yes)) (property "Datasheet" "" (at 147.32 204.47 0) (effects (font (size 1 1))) (hide yes)) (pin "1") (pin "2")) (wire (pts (xy 243.84 200.66) (xy 243.84 195.58)) (stroke (width 0) (type default))) (global_label "+3V3" (shape passive) (at 243.84 195.58 270.0) (fields_autoplaced yes) (effects (font (size 0.95 0.95)))) (wire (pts (xy 243.84 208.28) (xy 243.84 213.36)) (stroke (width 0) (type default))) (global_label "FLOW_CS" (shape passive) (at 243.84 213.36 90.0) (fields_autoplaced yes) (effects (font (size 0.95 0.95)))) (symbol (lib_id "Device:R") (at 243.83999999999997 204.47 0) (unit 1) (in_bom yes) (on_board yes) (dnp no) (property "Reference" "R7" (at 243.83999999999997 190.5 0) (effects (font (size 1 1)))) (property "Value" "10k" (at 243.83999999999997 193.04 0) (effects (font (size 1 1)))) (property "Footprint" "RoveFlight:R_0402_1005Metric_RF_R7" (at 243.83999999999997 204.47 0) (effects (font (size 1 1))) (hide yes)) (property "MPN" "RC0402FR-071002L" (at 243.83999999999997 204.47 0) (effects (font (size 1 1))) (hide yes)) (property "Manufacturer" "Yageo" (at 243.83999999999997 204.47 0) (effects (font (size 1 1))) (hide yes)) (property "Datasheet" "" (at 243.83999999999997 204.47 0) (effects (font (size 1 1))) (hide yes)) (pin "1") (pin "2")) (text "N8R2: 8MB Quad SPI flash, 2MB Quad PSRAM. Do not substitute Octal PSRAM variants.\nGPIO19/20 dedicated USB. GPIO0/3/45/46 are straps; GPIO35/36/37 unused.\nGPIO38 arming clock; GPIO39 watchdog; GPIO40 open-drain KILL. Motor PWM GPIO4..7." (at 20.32 266.7 0) (effects (font (size 1.0 1.0)) (justify left))) (embedded_fonts no))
